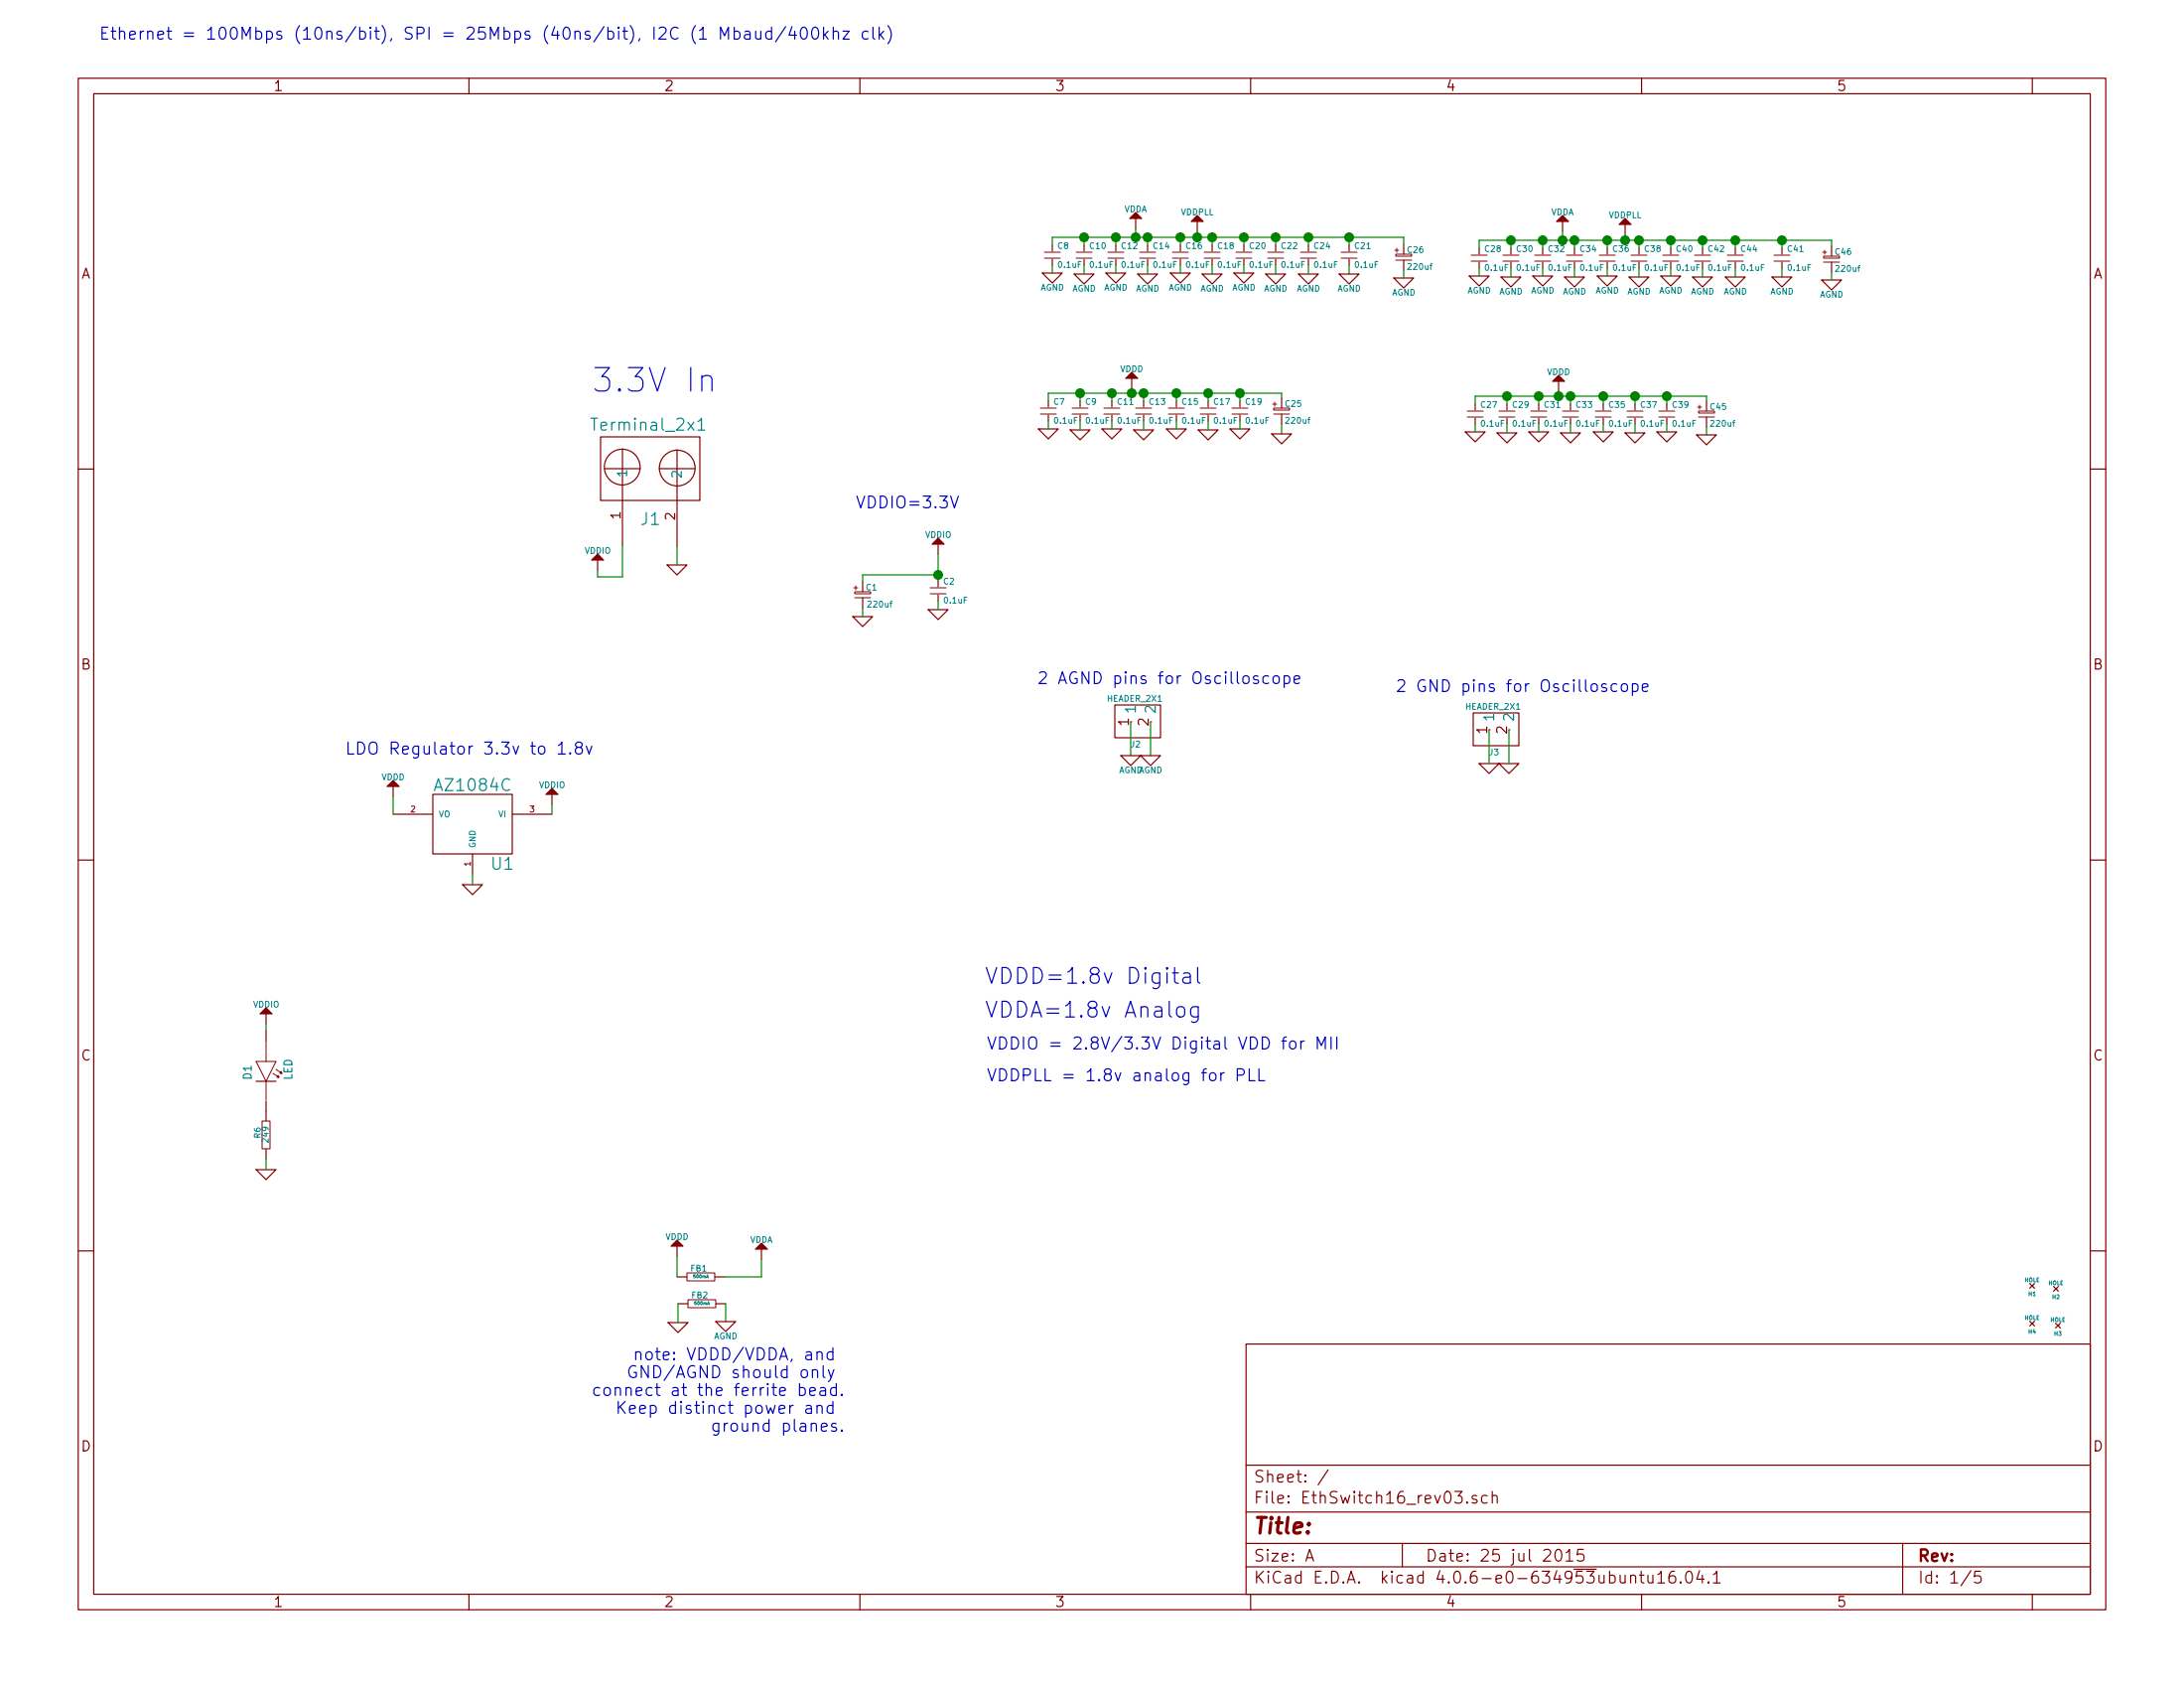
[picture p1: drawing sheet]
EESchema Schematic File Version 2
LIBS:ted_resistors
LIBS:ted_capacitors
LIBS:ted_connectors
LIBS:ted_crystals
LIBS:TED_holes
LIBS:ted_ic
LIBS:ted_inductors
LIBS:TED_jumper_3x2
LIBS:TED_led
LIBS:ted_switches
LIBS:ted_diodes
LIBS:ted_power
LIBS:ted_transistor
LIBS:ted_test_pad
LIBS:ted_regulators
EELAYER 25 0
EELAYER END
$Descr A 11000 8500
encoding utf-8
Sheet 1 5
Title ""
Date "25 jul 2015"
Rev ""
Comp ""
Comment1 ""
Comment2 ""
Comment3 ""
Comment4 ""
$EndDescr
Text Notes 500  200  0    60   ~ 0
Ethernet = 100Mbps (10ns/bit), SPI = 25Mbps (40ns/bit), I2C (1 Mbaud/400khz clk)
$Comp
L HOLE H1
U 1 1
P 10235 6475
F 0 "H1" H 10235 6435 20  0000 C CNN
F 1 "HOLE" H 10235 6505 20  0000 C CNN
F 2 "ted_holes:TED_Hole_3mm" H 10235 6475 60  0001 C CNN
F 3 "" H 10235 6475 60  0000 C CNN
	1    10235 6475
	1    0    0    -1  
$EndComp
$Comp
L HOLE H2
U 1 1
P 10355 6490
F 0 "H2" H 10355 6450 20  0000 C CNN
F 1 "HOLE" H 10355 6520 20  0000 C CNN
F 2 "ted_holes:TED_Hole_3mm" H 10355 6490 60  0001 C CNN
F 3 "" H 10355 6490 60  0000 C CNN
	1    10355 6490
	1    0    0    -1  
$EndComp
Text Notes 4960 4955 0    79   ~ 0
VDDD=1.8v Digital
$Comp
L HOLE H3
U 1 1
P 10365 6675
F 0 "H3" H 10365 6635 20  0000 C CNN
F 1 "HOLE" H 10365 6705 20  0000 C CNN
F 2 "ted_holes:TED_Hole_3mm" H 10365 6675 60  0001 C CNN
F 3 "" H 10365 6675 60  0000 C CNN
	1    10365 6675
	1    0    0    -1  
$EndComp
$Sheet
S 11165 5000 1050 900 
U 53653CA6
F0 "EthSwitch16_rev03_page2" 50
F1 "EthSwitch16_rev03_page2.sch" 50
$EndSheet
$Sheet
S 11160 3420 1025 950 
U 5799CF1B
F0 "EthSwitch16_rev03_page3" 60
F1 "EthSwitch16_rev03_page3.sch" 60
$EndSheet
Text Notes 4960 5125 0    79   ~ 0
VDDA=1.8v Analog
Text Notes 4970 5285 0    60   ~ 0
VDDIO = 2.8V/3.3V Digital VDD for MII 
Text Notes 4970 5445 0    60   ~ 0
VDDPLL = 1.8v analog for PLL
$Sheet
S 11225 235  1055 1090
U 579CFC64
F0 "EthSwitch16_rev03_page4" 60
F1 "EthSwitch16_rev03_page4.sch" 60
$EndSheet
$Comp
L HOLE H4
U 1 1
P 10235 6665
F 0 "H4" H 10235 6625 20  0000 C CNN
F 1 "HOLE" H 10235 6695 20  0000 C CNN
F 2 "ted_holes:TED_Hole_3mm" H 10235 6665 60  0001 C CNN
F 3 "" H 10235 6665 60  0000 C CNN
	1    10235 6665
	1    0    0    -1  
$EndComp
$Comp
L ferrite_bead FB1
U 1 1
P 3530 6430
F 0 "FB1" V 3570 6440 30  0000 C CNN
F 1 "500mA" V 3530 6430 16  0000 C CNN
F 2 "ted_resistors:TED_SM0805_R" H 3530 6430 60  0001 C CNN
F 3 "" H 3530 6430 60  0000 C CNN
	1    3530 6430
	0    -1   -1   0   
$EndComp
$Comp
L VDDD #PWR01
U 1 1
P 3410 6325
F 0 "#PWR01" H 3410 6425 30  0001 C CNN
F 1 "VDDD" H 3410 6425 30  0000 C CNN
F 2 "" H 3410 6325 60  0000 C CNN
F 3 "" H 3410 6325 60  0000 C CNN
	1    3410 6325
	1    0    0    -1  
$EndComp
$Comp
L VDDA #PWR02
U 1 1
P 3835 6340
F 0 "#PWR02" H 3835 6440 30  0001 C CNN
F 1 "VDDA" H 3835 6440 30  0000 C CNN
F 2 "" H 3835 6340 60  0000 C CNN
F 3 "" H 3835 6340 60  0000 C CNN
	1    3835 6340
	1    0    0    -1  
$EndComp
$Comp
L ferrite_bead FB2
U 1 1
P 3535 6565
F 0 "FB2" V 3575 6575 30  0000 C CNN
F 1 "500mA" V 3535 6565 16  0000 C CNN
F 2 "ted_resistors:TED_SM0805_R" H 3535 6565 60  0001 C CNN
F 3 "" H 3535 6565 60  0000 C CNN
	1    3535 6565
	0    -1   -1   0   
$EndComp
$Comp
L GND #PWR03
U 1 1
P 3415 6660
F 0 "#PWR03" H 3415 6660 30  0001 C CNN
F 1 "GND" H 3415 6590 30  0001 C CNN
F 2 "" H 3415 6660 60  0000 C CNN
F 3 "" H 3415 6660 60  0000 C CNN
	1    3415 6660
	1    0    0    -1  
$EndComp
$Comp
L VDDA #PWR04
U 1 1
P 5720 1150
F 0 "#PWR04" H 5720 1250 30  0001 C CNN
F 1 "VDDA" H 5720 1250 30  0000 C CNN
F 2 "" H 5720 1150 60  0000 C CNN
F 3 "" H 5720 1150 60  0000 C CNN
	1    5720 1150
	1    0    0    -1  
$EndComp
$Comp
L C(small) C8
U 1 1
P 5300 1285
F 0 "C8" H 5325 1335 30  0000 L CNN
F 1 "0.1uF" H 5325 1240 30  0000 L CNN
F 2 "ted_capacitors:TED_SM0603_C" H 5300 1285 60  0001 C CNN
F 3 "" H 5300 1285 60  0000 C CNN
	1    5300 1285
	1    0    0    -1  
$EndComp
$Comp
L AGND #PWR05
U 1 1
P 5300 1375
F 0 "#PWR05" H 5300 1375 30  0001 C CNN
F 1 "AGND" H 5300 1305 30  0000 C CNN
F 2 "" H 5300 1375 60  0000 C CNN
F 3 "" H 5300 1375 60  0000 C CNN
	1    5300 1375
	1    0    0    -1  
$EndComp
$Comp
L C(small) C10
U 1 1
P 5460 1285
F 0 "C10" H 5485 1335 30  0000 L CNN
F 1 "0.1uF" H 5485 1240 30  0000 L CNN
F 2 "ted_capacitors:TED_SM0603_C" H 5460 1285 60  0001 C CNN
F 3 "" H 5460 1285 60  0000 C CNN
	1    5460 1285
	1    0    0    -1  
$EndComp
$Comp
L AGND #PWR06
U 1 1
P 5460 1380
F 0 "#PWR06" H 5460 1380 30  0001 C CNN
F 1 "AGND" H 5460 1310 30  0000 C CNN
F 2 "" H 5460 1380 60  0000 C CNN
F 3 "" H 5460 1380 60  0000 C CNN
	1    5460 1380
	1    0    0    -1  
$EndComp
$Comp
L C(small) C12
U 1 1
P 5620 1285
F 0 "C12" H 5645 1335 30  0000 L CNN
F 1 "0.1uF" H 5645 1240 30  0000 L CNN
F 2 "ted_capacitors:TED_SM0603_C" H 5620 1285 60  0001 C CNN
F 3 "" H 5620 1285 60  0000 C CNN
	1    5620 1285
	1    0    0    -1  
$EndComp
$Comp
L AGND #PWR07
U 1 1
P 5620 1375
F 0 "#PWR07" H 5620 1375 30  0001 C CNN
F 1 "AGND" H 5620 1305 30  0000 C CNN
F 2 "" H 5620 1375 60  0000 C CNN
F 3 "" H 5620 1375 60  0000 C CNN
	1    5620 1375
	1    0    0    -1  
$EndComp
$Comp
L C(small) C14
U 1 1
P 5780 1285
F 0 "C14" H 5805 1335 30  0000 L CNN
F 1 "0.1uF" H 5805 1240 30  0000 L CNN
F 2 "ted_capacitors:TED_SM0603_C" H 5780 1285 60  0001 C CNN
F 3 "" H 5780 1285 60  0000 C CNN
	1    5780 1285
	1    0    0    -1  
$EndComp
$Comp
L AGND #PWR08
U 1 1
P 5780 1380
F 0 "#PWR08" H 5780 1380 30  0001 C CNN
F 1 "AGND" H 5780 1310 30  0000 C CNN
F 2 "" H 5780 1380 60  0000 C CNN
F 3 "" H 5780 1380 60  0000 C CNN
	1    5780 1380
	1    0    0    -1  
$EndComp
$Comp
L C(small) C16
U 1 1
P 5945 1285
F 0 "C16" H 5970 1335 30  0000 L CNN
F 1 "0.1uF" H 5970 1240 30  0000 L CNN
F 2 "ted_capacitors:TED_SM0603_C" H 5945 1285 60  0001 C CNN
F 3 "" H 5945 1285 60  0000 C CNN
	1    5945 1285
	1    0    0    -1  
$EndComp
$Comp
L AGND #PWR09
U 1 1
P 5945 1375
F 0 "#PWR09" H 5945 1375 30  0001 C CNN
F 1 "AGND" H 5945 1305 30  0000 C CNN
F 2 "" H 5945 1375 60  0000 C CNN
F 3 "" H 5945 1375 60  0000 C CNN
	1    5945 1375
	1    0    0    -1  
$EndComp
$Comp
L C(small) C18
U 1 1
P 6105 1285
F 0 "C18" H 6130 1335 30  0000 L CNN
F 1 "0.1uF" H 6130 1240 30  0000 L CNN
F 2 "ted_capacitors:TED_SM0603_C" H 6105 1285 60  0001 C CNN
F 3 "" H 6105 1285 60  0000 C CNN
	1    6105 1285
	1    0    0    -1  
$EndComp
$Comp
L AGND #PWR010
U 1 1
P 6105 1380
F 0 "#PWR010" H 6105 1380 30  0001 C CNN
F 1 "AGND" H 6105 1310 30  0000 C CNN
F 2 "" H 6105 1380 60  0000 C CNN
F 3 "" H 6105 1380 60  0000 C CNN
	1    6105 1380
	1    0    0    -1  
$EndComp
$Comp
L C(small) C20
U 1 1
P 6265 1285
F 0 "C20" H 6290 1335 30  0000 L CNN
F 1 "0.1uF" H 6290 1240 30  0000 L CNN
F 2 "ted_capacitors:TED_SM0603_C" H 6265 1285 60  0001 C CNN
F 3 "" H 6265 1285 60  0000 C CNN
	1    6265 1285
	1    0    0    -1  
$EndComp
$Comp
L AGND #PWR011
U 1 1
P 6265 1375
F 0 "#PWR011" H 6265 1375 30  0001 C CNN
F 1 "AGND" H 6265 1305 30  0000 C CNN
F 2 "" H 6265 1375 60  0000 C CNN
F 3 "" H 6265 1375 60  0000 C CNN
	1    6265 1375
	1    0    0    -1  
$EndComp
$Comp
L C(small) C22
U 1 1
P 6425 1285
F 0 "C22" H 6450 1335 30  0000 L CNN
F 1 "0.1uF" H 6450 1240 30  0000 L CNN
F 2 "ted_capacitors:TED_SM0603_C" H 6425 1285 60  0001 C CNN
F 3 "" H 6425 1285 60  0000 C CNN
	1    6425 1285
	1    0    0    -1  
$EndComp
$Comp
L AGND #PWR012
U 1 1
P 6425 1380
F 0 "#PWR012" H 6425 1380 30  0001 C CNN
F 1 "AGND" H 6425 1310 30  0000 C CNN
F 2 "" H 6425 1380 60  0000 C CNN
F 3 "" H 6425 1380 60  0000 C CNN
	1    6425 1380
	1    0    0    -1  
$EndComp
$Comp
L C(small) C24
U 1 1
P 6590 1285
F 0 "C24" H 6615 1335 30  0000 L CNN
F 1 "0.1uF" H 6615 1240 30  0000 L CNN
F 2 "ted_capacitors:TED_SM0603_C" H 6590 1285 60  0001 C CNN
F 3 "" H 6590 1285 60  0000 C CNN
	1    6590 1285
	1    0    0    -1  
$EndComp
$Comp
L AGND #PWR013
U 1 1
P 6590 1380
F 0 "#PWR013" H 6590 1380 30  0001 C CNN
F 1 "AGND" H 6590 1310 30  0000 C CNN
F 2 "" H 6590 1380 60  0000 C CNN
F 3 "" H 6590 1380 60  0000 C CNN
	1    6590 1380
	1    0    0    -1  
$EndComp
$Comp
L C(small) C7
U 1 1
P 5280 2070
F 0 "C7" H 5305 2120 30  0000 L CNN
F 1 "0.1uF" H 5305 2025 30  0000 L CNN
F 2 "ted_capacitors:TED_SM0603_C" H 5280 2070 60  0001 C CNN
F 3 "" H 5280 2070 60  0000 C CNN
	1    5280 2070
	1    0    0    -1  
$EndComp
$Comp
L C(small) C9
U 1 1
P 5440 2070
F 0 "C9" H 5465 2120 30  0000 L CNN
F 1 "0.1uF" H 5465 2025 30  0000 L CNN
F 2 "ted_capacitors:TED_SM0603_C" H 5440 2070 60  0001 C CNN
F 3 "" H 5440 2070 60  0000 C CNN
	1    5440 2070
	1    0    0    -1  
$EndComp
$Comp
L C(small) C11
U 1 1
P 5600 2070
F 0 "C11" H 5625 2120 30  0000 L CNN
F 1 "0.1uF" H 5625 2025 30  0000 L CNN
F 2 "ted_capacitors:TED_SM0603_C" H 5600 2070 60  0001 C CNN
F 3 "" H 5600 2070 60  0000 C CNN
	1    5600 2070
	1    0    0    -1  
$EndComp
$Comp
L C(small) C13
U 1 1
P 5760 2070
F 0 "C13" H 5785 2120 30  0000 L CNN
F 1 "0.1uF" H 5785 2025 30  0000 L CNN
F 2 "ted_capacitors:TED_SM0603_C" H 5760 2070 60  0001 C CNN
F 3 "" H 5760 2070 60  0000 C CNN
	1    5760 2070
	1    0    0    -1  
$EndComp
$Comp
L C(small) C15
U 1 1
P 5925 2070
F 0 "C15" H 5950 2120 30  0000 L CNN
F 1 "0.1uF" H 5950 2025 30  0000 L CNN
F 2 "ted_capacitors:TED_SM0603_C" H 5925 2070 60  0001 C CNN
F 3 "" H 5925 2070 60  0000 C CNN
	1    5925 2070
	1    0    0    -1  
$EndComp
$Comp
L C(small) C17
U 1 1
P 6085 2070
F 0 "C17" H 6110 2120 30  0000 L CNN
F 1 "0.1uF" H 6110 2025 30  0000 L CNN
F 2 "ted_capacitors:TED_SM0603_C" H 6085 2070 60  0001 C CNN
F 3 "" H 6085 2070 60  0000 C CNN
	1    6085 2070
	1    0    0    -1  
$EndComp
$Comp
L C(small) C19
U 1 1
P 6245 2070
F 0 "C19" H 6270 2120 30  0000 L CNN
F 1 "0.1uF" H 6270 2025 30  0000 L CNN
F 2 "ted_capacitors:TED_SM0603_C" H 6245 2070 60  0001 C CNN
F 3 "" H 6245 2070 60  0000 C CNN
	1    6245 2070
	1    0    0    -1  
$EndComp
$Comp
L C(small) C21
U 1 1
P 6795 1285
F 0 "C21" H 6820 1335 30  0000 L CNN
F 1 "0.1uF" H 6820 1240 30  0000 L CNN
F 2 "ted_capacitors:TED_SM0603_C" H 6795 1285 60  0001 C CNN
F 3 "" H 6795 1285 60  0000 C CNN
	1    6795 1285
	1    0    0    -1  
$EndComp
$Comp
L VDDD #PWR014
U 1 1
P 5700 1955
F 0 "#PWR014" H 5700 2055 30  0001 C CNN
F 1 "VDDD" H 5700 2055 30  0000 C CNN
F 2 "" H 5700 1955 60  0000 C CNN
F 3 "" H 5700 1955 60  0000 C CNN
	1    5700 1955
	1    0    0    -1  
$EndComp
$Comp
L VDDPLL #PWR015
U 1 1
P 6030 1165
F 0 "#PWR015" H 6030 1265 30  0001 C CNN
F 1 "VDDPLL" H 6030 1265 30  0000 C CNN
F 2 "" H 6030 1165 60  0000 C CNN
F 3 "" H 6030 1165 60  0000 C CNN
	1    6030 1165
	1    0    0    -1  
$EndComp
$Comp
L GND #PWR016
U 1 1
P 5280 2160
F 0 "#PWR016" H 5280 2160 30  0001 C CNN
F 1 "GND" H 5280 2090 30  0001 C CNN
F 2 "" H 5280 2160 60  0000 C CNN
F 3 "" H 5280 2160 60  0000 C CNN
	1    5280 2160
	1    0    0    -1  
$EndComp
$Comp
L GND #PWR017
U 1 1
P 5440 2165
F 0 "#PWR017" H 5440 2165 30  0001 C CNN
F 1 "GND" H 5440 2095 30  0001 C CNN
F 2 "" H 5440 2165 60  0000 C CNN
F 3 "" H 5440 2165 60  0000 C CNN
	1    5440 2165
	1    0    0    -1  
$EndComp
$Comp
L GND #PWR018
U 1 1
P 5600 2160
F 0 "#PWR018" H 5600 2160 30  0001 C CNN
F 1 "GND" H 5600 2090 30  0001 C CNN
F 2 "" H 5600 2160 60  0000 C CNN
F 3 "" H 5600 2160 60  0000 C CNN
	1    5600 2160
	1    0    0    -1  
$EndComp
$Comp
L GND #PWR019
U 1 1
P 5760 2165
F 0 "#PWR019" H 5760 2165 30  0001 C CNN
F 1 "GND" H 5760 2095 30  0001 C CNN
F 2 "" H 5760 2165 60  0000 C CNN
F 3 "" H 5760 2165 60  0000 C CNN
	1    5760 2165
	1    0    0    -1  
$EndComp
$Comp
L GND #PWR020
U 1 1
P 5925 2160
F 0 "#PWR020" H 5925 2160 30  0001 C CNN
F 1 "GND" H 5925 2090 30  0001 C CNN
F 2 "" H 5925 2160 60  0000 C CNN
F 3 "" H 5925 2160 60  0000 C CNN
	1    5925 2160
	1    0    0    -1  
$EndComp
$Comp
L GND #PWR021
U 1 1
P 6085 2165
F 0 "#PWR021" H 6085 2165 30  0001 C CNN
F 1 "GND" H 6085 2095 30  0001 C CNN
F 2 "" H 6085 2165 60  0000 C CNN
F 3 "" H 6085 2165 60  0000 C CNN
	1    6085 2165
	1    0    0    -1  
$EndComp
$Comp
L GND #PWR022
U 1 1
P 6245 2160
F 0 "#PWR022" H 6245 2160 30  0001 C CNN
F 1 "GND" H 6245 2090 30  0001 C CNN
F 2 "" H 6245 2160 60  0000 C CNN
F 3 "" H 6245 2160 60  0000 C CNN
	1    6245 2160
	1    0    0    -1  
$EndComp
Wire Wire Line
	3410 6325 3410 6430
Wire Wire Line
	3835 6340 3835 6430
Wire Wire Line
	3835 6430 3650 6430
Wire Wire Line
	3655 6565 3655 6655
Wire Wire Line
	3415 6565 3415 6660
Wire Wire Line
	5300 1195 7070 1195
Wire Wire Line
	5300 1195 5300 1235
Connection ~ 5460 1195
Wire Wire Line
	5300 1335 5300 1375
Wire Wire Line
	5460 1195 5460 1235
Wire Wire Line
	5460 1335 5460 1380
Wire Wire Line
	5620 1195 5620 1235
Wire Wire Line
	5620 1335 5620 1375
Wire Wire Line
	5780 1195 5780 1235
Wire Wire Line
	5780 1335 5780 1380
Wire Wire Line
	5945 1195 5945 1235
Wire Wire Line
	5945 1335 5945 1375
Wire Wire Line
	6105 1195 6105 1235
Wire Wire Line
	6105 1335 6105 1380
Wire Wire Line
	6265 1195 6265 1235
Wire Wire Line
	6265 1335 6265 1375
Wire Wire Line
	6425 1195 6425 1235
Wire Wire Line
	6425 1335 6425 1380
Wire Wire Line
	6590 1195 6590 1235
Wire Wire Line
	6590 1335 6590 1380
Connection ~ 5620 1195
Connection ~ 5780 1195
Connection ~ 5945 1195
Connection ~ 6105 1195
Connection ~ 6265 1195
Connection ~ 6425 1195
Connection ~ 5720 1195
Wire Wire Line
	5280 1980 6455 1980
Wire Wire Line
	5280 1980 5280 2020
Connection ~ 5440 1980
Wire Wire Line
	5280 2120 5280 2160
Wire Wire Line
	5440 1980 5440 2020
Wire Wire Line
	5440 2120 5440 2165
Wire Wire Line
	5600 1980 5600 2020
Wire Wire Line
	5600 2120 5600 2160
Wire Wire Line
	5760 1980 5760 2020
Wire Wire Line
	5760 2120 5760 2165
Wire Wire Line
	5925 1980 5925 2020
Wire Wire Line
	5925 2120 5925 2160
Wire Wire Line
	6085 1980 6085 2020
Wire Wire Line
	6085 2120 6085 2165
Wire Wire Line
	6245 1980 6245 2020
Wire Wire Line
	6245 2120 6245 2160
Wire Wire Line
	6795 1195 6795 1235
Wire Wire Line
	6795 1335 6795 1380
Connection ~ 5600 1980
Connection ~ 5760 1980
Connection ~ 5925 1980
Connection ~ 6085 1980
Connection ~ 6245 1980
Connection ~ 5700 1980
Wire Wire Line
	5700 1955 5700 1980
Wire Wire Line
	5720 1150 5720 1195
Wire Wire Line
	6030 1165 6030 1195
Connection ~ 6030 1195
$Comp
L C_POL_small C26
U 1 1
P 7070 1300
F 0 "C26" H 7085 1345 30  0000 L CNN
F 1 "220uf" H 7085 1260 30  0000 L CNN
F 2 "ted_capacitors:TED_SM3528_1311_ELEC_C" H 7070 1300 60  0001 C CNN
F 3 "" H 7070 1300 60  0000 C CNN
	1    7070 1300
	1    0    0    -1  
$EndComp
$Comp
L AGND #PWR023
U 1 1
P 7070 1400
F 0 "#PWR023" H 7070 1400 30  0001 C CNN
F 1 "AGND" H 7070 1330 30  0000 C CNN
F 2 "" H 7070 1400 60  0000 C CNN
F 3 "" H 7070 1400 60  0000 C CNN
	1    7070 1400
	1    0    0    -1  
$EndComp
Wire Wire Line
	7070 1360 7070 1400
Wire Wire Line
	7070 1195 7070 1230
Connection ~ 6590 1195
$Comp
L C_POL_small C25
U 1 1
P 6455 2075
F 0 "C25" H 6470 2120 30  0000 L CNN
F 1 "220uf" H 6470 2035 30  0000 L CNN
F 2 "ted_capacitors:TED_SM3528_1311_ELEC_C" H 6455 2075 60  0001 C CNN
F 3 "" H 6455 2075 60  0000 C CNN
	1    6455 2075
	1    0    0    -1  
$EndComp
Wire Wire Line
	6455 2135 6455 2185
Wire Wire Line
	6455 1980 6455 2005
$Comp
L GND #PWR024
U 1 1
P 6455 2185
F 0 "#PWR024" H 6455 2185 30  0001 C CNN
F 1 "GND" H 6455 2115 30  0001 C CNN
F 2 "" H 6455 2185 60  0000 C CNN
F 3 "" H 6455 2185 60  0000 C CNN
	1    6455 2185
	1    0    0    -1  
$EndComp
$Comp
L C_POL_small C1
U 1 1
P 4345 3000
F 0 "C1" H 4360 3045 30  0000 L CNN
F 1 "220uf" H 4365 2960 30  0000 L CNN
F 2 "ted_capacitors:TED_SM3528_1311_ELEC_C" H 4345 3000 60  0001 C CNN
F 3 "" H 4345 3000 60  0000 C CNN
	1    4345 3000
	1    0    0    -1  
$EndComp
$Comp
L VDDA #PWR025
U 1 1
P 7870 1165
F 0 "#PWR025" H 7870 1265 30  0001 C CNN
F 1 "VDDA" H 7870 1265 30  0000 C CNN
F 2 "" H 7870 1165 60  0000 C CNN
F 3 "" H 7870 1165 60  0000 C CNN
	1    7870 1165
	1    0    0    -1  
$EndComp
$Comp
L C(small) C28
U 1 1
P 7450 1300
F 0 "C28" H 7475 1350 30  0000 L CNN
F 1 "0.1uF" H 7475 1255 30  0000 L CNN
F 2 "ted_capacitors:TED_SM0603_C" H 7450 1300 60  0001 C CNN
F 3 "" H 7450 1300 60  0000 C CNN
	1    7450 1300
	1    0    0    -1  
$EndComp
$Comp
L AGND #PWR026
U 1 1
P 7450 1390
F 0 "#PWR026" H 7450 1390 30  0001 C CNN
F 1 "AGND" H 7450 1320 30  0000 C CNN
F 2 "" H 7450 1390 60  0000 C CNN
F 3 "" H 7450 1390 60  0000 C CNN
	1    7450 1390
	1    0    0    -1  
$EndComp
$Comp
L C(small) C30
U 1 1
P 7610 1300
F 0 "C30" H 7635 1350 30  0000 L CNN
F 1 "0.1uF" H 7635 1255 30  0000 L CNN
F 2 "ted_capacitors:TED_SM0603_C" H 7610 1300 60  0001 C CNN
F 3 "" H 7610 1300 60  0000 C CNN
	1    7610 1300
	1    0    0    -1  
$EndComp
$Comp
L AGND #PWR027
U 1 1
P 7610 1395
F 0 "#PWR027" H 7610 1395 30  0001 C CNN
F 1 "AGND" H 7610 1325 30  0000 C CNN
F 2 "" H 7610 1395 60  0000 C CNN
F 3 "" H 7610 1395 60  0000 C CNN
	1    7610 1395
	1    0    0    -1  
$EndComp
$Comp
L C(small) C32
U 1 1
P 7770 1300
F 0 "C32" H 7795 1350 30  0000 L CNN
F 1 "0.1uF" H 7795 1255 30  0000 L CNN
F 2 "ted_capacitors:TED_SM0603_C" H 7770 1300 60  0001 C CNN
F 3 "" H 7770 1300 60  0000 C CNN
	1    7770 1300
	1    0    0    -1  
$EndComp
$Comp
L AGND #PWR028
U 1 1
P 7770 1390
F 0 "#PWR028" H 7770 1390 30  0001 C CNN
F 1 "AGND" H 7770 1320 30  0000 C CNN
F 2 "" H 7770 1390 60  0000 C CNN
F 3 "" H 7770 1390 60  0000 C CNN
	1    7770 1390
	1    0    0    -1  
$EndComp
$Comp
L C(small) C34
U 1 1
P 7930 1300
F 0 "C34" H 7955 1350 30  0000 L CNN
F 1 "0.1uF" H 7955 1255 30  0000 L CNN
F 2 "ted_capacitors:TED_SM0603_C" H 7930 1300 60  0001 C CNN
F 3 "" H 7930 1300 60  0000 C CNN
	1    7930 1300
	1    0    0    -1  
$EndComp
$Comp
L AGND #PWR029
U 1 1
P 7930 1395
F 0 "#PWR029" H 7930 1395 30  0001 C CNN
F 1 "AGND" H 7930 1325 30  0000 C CNN
F 2 "" H 7930 1395 60  0000 C CNN
F 3 "" H 7930 1395 60  0000 C CNN
	1    7930 1395
	1    0    0    -1  
$EndComp
$Comp
L C(small) C36
U 1 1
P 8095 1300
F 0 "C36" H 8120 1350 30  0000 L CNN
F 1 "0.1uF" H 8120 1255 30  0000 L CNN
F 2 "ted_capacitors:TED_SM0603_C" H 8095 1300 60  0001 C CNN
F 3 "" H 8095 1300 60  0000 C CNN
	1    8095 1300
	1    0    0    -1  
$EndComp
$Comp
L AGND #PWR030
U 1 1
P 8095 1390
F 0 "#PWR030" H 8095 1390 30  0001 C CNN
F 1 "AGND" H 8095 1320 30  0000 C CNN
F 2 "" H 8095 1390 60  0000 C CNN
F 3 "" H 8095 1390 60  0000 C CNN
	1    8095 1390
	1    0    0    -1  
$EndComp
$Comp
L C(small) C38
U 1 1
P 8255 1300
F 0 "C38" H 8280 1350 30  0000 L CNN
F 1 "0.1uF" H 8280 1255 30  0000 L CNN
F 2 "ted_capacitors:TED_SM0603_C" H 8255 1300 60  0001 C CNN
F 3 "" H 8255 1300 60  0000 C CNN
	1    8255 1300
	1    0    0    -1  
$EndComp
$Comp
L AGND #PWR031
U 1 1
P 8255 1395
F 0 "#PWR031" H 8255 1395 30  0001 C CNN
F 1 "AGND" H 8255 1325 30  0000 C CNN
F 2 "" H 8255 1395 60  0000 C CNN
F 3 "" H 8255 1395 60  0000 C CNN
	1    8255 1395
	1    0    0    -1  
$EndComp
$Comp
L C(small) C40
U 1 1
P 8415 1300
F 0 "C40" H 8440 1350 30  0000 L CNN
F 1 "0.1uF" H 8440 1255 30  0000 L CNN
F 2 "ted_capacitors:TED_SM0603_C" H 8415 1300 60  0001 C CNN
F 3 "" H 8415 1300 60  0000 C CNN
	1    8415 1300
	1    0    0    -1  
$EndComp
$Comp
L AGND #PWR032
U 1 1
P 8415 1390
F 0 "#PWR032" H 8415 1390 30  0001 C CNN
F 1 "AGND" H 8415 1320 30  0000 C CNN
F 2 "" H 8415 1390 60  0000 C CNN
F 3 "" H 8415 1390 60  0000 C CNN
	1    8415 1390
	1    0    0    -1  
$EndComp
$Comp
L C(small) C42
U 1 1
P 8575 1300
F 0 "C42" H 8600 1350 30  0000 L CNN
F 1 "0.1uF" H 8600 1255 30  0000 L CNN
F 2 "ted_capacitors:TED_SM0603_C" H 8575 1300 60  0001 C CNN
F 3 "" H 8575 1300 60  0000 C CNN
	1    8575 1300
	1    0    0    -1  
$EndComp
$Comp
L AGND #PWR033
U 1 1
P 8575 1395
F 0 "#PWR033" H 8575 1395 30  0001 C CNN
F 1 "AGND" H 8575 1325 30  0000 C CNN
F 2 "" H 8575 1395 60  0000 C CNN
F 3 "" H 8575 1395 60  0000 C CNN
	1    8575 1395
	1    0    0    -1  
$EndComp
$Comp
L C(small) C44
U 1 1
P 8740 1300
F 0 "C44" H 8765 1350 30  0000 L CNN
F 1 "0.1uF" H 8765 1255 30  0000 L CNN
F 2 "ted_capacitors:TED_SM0603_C" H 8740 1300 60  0001 C CNN
F 3 "" H 8740 1300 60  0000 C CNN
	1    8740 1300
	1    0    0    -1  
$EndComp
$Comp
L AGND #PWR034
U 1 1
P 8740 1395
F 0 "#PWR034" H 8740 1395 30  0001 C CNN
F 1 "AGND" H 8740 1325 30  0000 C CNN
F 2 "" H 8740 1395 60  0000 C CNN
F 3 "" H 8740 1395 60  0000 C CNN
	1    8740 1395
	1    0    0    -1  
$EndComp
$Comp
L C(small) C27
U 1 1
P 7430 2085
F 0 "C27" H 7455 2135 30  0000 L CNN
F 1 "0.1uF" H 7455 2040 30  0000 L CNN
F 2 "ted_capacitors:TED_SM0603_C" H 7430 2085 60  0001 C CNN
F 3 "" H 7430 2085 60  0000 C CNN
	1    7430 2085
	1    0    0    -1  
$EndComp
$Comp
L C(small) C29
U 1 1
P 7590 2085
F 0 "C29" H 7615 2135 30  0000 L CNN
F 1 "0.1uF" H 7615 2040 30  0000 L CNN
F 2 "ted_capacitors:TED_SM0603_C" H 7590 2085 60  0001 C CNN
F 3 "" H 7590 2085 60  0000 C CNN
	1    7590 2085
	1    0    0    -1  
$EndComp
$Comp
L C(small) C31
U 1 1
P 7750 2085
F 0 "C31" H 7775 2135 30  0000 L CNN
F 1 "0.1uF" H 7775 2040 30  0000 L CNN
F 2 "ted_capacitors:TED_SM0603_C" H 7750 2085 60  0001 C CNN
F 3 "" H 7750 2085 60  0000 C CNN
	1    7750 2085
	1    0    0    -1  
$EndComp
$Comp
L C(small) C33
U 1 1
P 7910 2085
F 0 "C33" H 7935 2135 30  0000 L CNN
F 1 "0.1uF" H 7935 2040 30  0000 L CNN
F 2 "ted_capacitors:TED_SM0603_C" H 7910 2085 60  0001 C CNN
F 3 "" H 7910 2085 60  0000 C CNN
	1    7910 2085
	1    0    0    -1  
$EndComp
$Comp
L C(small) C35
U 1 1
P 8075 2085
F 0 "C35" H 8100 2135 30  0000 L CNN
F 1 "0.1uF" H 8100 2040 30  0000 L CNN
F 2 "ted_capacitors:TED_SM0603_C" H 8075 2085 60  0001 C CNN
F 3 "" H 8075 2085 60  0000 C CNN
	1    8075 2085
	1    0    0    -1  
$EndComp
$Comp
L C(small) C37
U 1 1
P 8235 2085
F 0 "C37" H 8260 2135 30  0000 L CNN
F 1 "0.1uF" H 8260 2040 30  0000 L CNN
F 2 "ted_capacitors:TED_SM0603_C" H 8235 2085 60  0001 C CNN
F 3 "" H 8235 2085 60  0000 C CNN
	1    8235 2085
	1    0    0    -1  
$EndComp
$Comp
L C(small) C39
U 1 1
P 8395 2085
F 0 "C39" H 8420 2135 30  0000 L CNN
F 1 "0.1uF" H 8420 2040 30  0000 L CNN
F 2 "ted_capacitors:TED_SM0603_C" H 8395 2085 60  0001 C CNN
F 3 "" H 8395 2085 60  0000 C CNN
	1    8395 2085
	1    0    0    -1  
$EndComp
$Comp
L C(small) C41
U 1 1
P 8975 1300
F 0 "C41" H 9000 1350 30  0000 L CNN
F 1 "0.1uF" H 9000 1255 30  0000 L CNN
F 2 "ted_capacitors:TED_SM0603_C" H 8975 1300 60  0001 C CNN
F 3 "" H 8975 1300 60  0000 C CNN
	1    8975 1300
	1    0    0    -1  
$EndComp
$Comp
L VDDD #PWR035
U 1 1
P 7850 1970
F 0 "#PWR035" H 7850 2070 30  0001 C CNN
F 1 "VDDD" H 7850 2070 30  0000 C CNN
F 2 "" H 7850 1970 60  0000 C CNN
F 3 "" H 7850 1970 60  0000 C CNN
	1    7850 1970
	1    0    0    -1  
$EndComp
$Comp
L VDDPLL #PWR036
U 1 1
P 8185 1180
F 0 "#PWR036" H 8185 1280 30  0001 C CNN
F 1 "VDDPLL" H 8185 1280 30  0000 C CNN
F 2 "" H 8185 1180 60  0000 C CNN
F 3 "" H 8185 1180 60  0000 C CNN
	1    8185 1180
	1    0    0    -1  
$EndComp
$Comp
L GND #PWR037
U 1 1
P 7430 2175
F 0 "#PWR037" H 7430 2175 30  0001 C CNN
F 1 "GND" H 7430 2105 30  0001 C CNN
F 2 "" H 7430 2175 60  0000 C CNN
F 3 "" H 7430 2175 60  0000 C CNN
	1    7430 2175
	1    0    0    -1  
$EndComp
$Comp
L GND #PWR038
U 1 1
P 7590 2180
F 0 "#PWR038" H 7590 2180 30  0001 C CNN
F 1 "GND" H 7590 2110 30  0001 C CNN
F 2 "" H 7590 2180 60  0000 C CNN
F 3 "" H 7590 2180 60  0000 C CNN
	1    7590 2180
	1    0    0    -1  
$EndComp
$Comp
L GND #PWR039
U 1 1
P 7750 2175
F 0 "#PWR039" H 7750 2175 30  0001 C CNN
F 1 "GND" H 7750 2105 30  0001 C CNN
F 2 "" H 7750 2175 60  0000 C CNN
F 3 "" H 7750 2175 60  0000 C CNN
	1    7750 2175
	1    0    0    -1  
$EndComp
$Comp
L GND #PWR040
U 1 1
P 7910 2180
F 0 "#PWR040" H 7910 2180 30  0001 C CNN
F 1 "GND" H 7910 2110 30  0001 C CNN
F 2 "" H 7910 2180 60  0000 C CNN
F 3 "" H 7910 2180 60  0000 C CNN
	1    7910 2180
	1    0    0    -1  
$EndComp
$Comp
L GND #PWR041
U 1 1
P 8075 2175
F 0 "#PWR041" H 8075 2175 30  0001 C CNN
F 1 "GND" H 8075 2105 30  0001 C CNN
F 2 "" H 8075 2175 60  0000 C CNN
F 3 "" H 8075 2175 60  0000 C CNN
	1    8075 2175
	1    0    0    -1  
$EndComp
$Comp
L GND #PWR042
U 1 1
P 8235 2180
F 0 "#PWR042" H 8235 2180 30  0001 C CNN
F 1 "GND" H 8235 2110 30  0001 C CNN
F 2 "" H 8235 2180 60  0000 C CNN
F 3 "" H 8235 2180 60  0000 C CNN
	1    8235 2180
	1    0    0    -1  
$EndComp
$Comp
L GND #PWR043
U 1 1
P 8395 2175
F 0 "#PWR043" H 8395 2175 30  0001 C CNN
F 1 "GND" H 8395 2105 30  0001 C CNN
F 2 "" H 8395 2175 60  0000 C CNN
F 3 "" H 8395 2175 60  0000 C CNN
	1    8395 2175
	1    0    0    -1  
$EndComp
$Comp
L GND #PWR044
U 1 1
P 4345 3105
F 0 "#PWR044" H 4345 3105 30  0001 C CNN
F 1 "GND" H 4345 3035 30  0001 C CNN
F 2 "" H 4345 3105 60  0000 C CNN
F 3 "" H 4345 3105 60  0000 C CNN
	1    4345 3105
	1    0    0    -1  
$EndComp
Wire Wire Line
	7450 1210 9225 1210
Wire Wire Line
	7450 1210 7450 1250
Connection ~ 7610 1210
Wire Wire Line
	7450 1350 7450 1390
Wire Wire Line
	7610 1210 7610 1250
Wire Wire Line
	7610 1350 7610 1395
Wire Wire Line
	7770 1210 7770 1250
Wire Wire Line
	7770 1350 7770 1390
Wire Wire Line
	7930 1210 7930 1250
Wire Wire Line
	7930 1350 7930 1395
Wire Wire Line
	8095 1210 8095 1250
Wire Wire Line
	8095 1350 8095 1390
Wire Wire Line
	8255 1210 8255 1250
Wire Wire Line
	8255 1350 8255 1395
Wire Wire Line
	8415 1210 8415 1250
Wire Wire Line
	8415 1350 8415 1390
Wire Wire Line
	8575 1210 8575 1250
Wire Wire Line
	8575 1350 8575 1395
Wire Wire Line
	8740 1210 8740 1250
Wire Wire Line
	8740 1350 8740 1395
Connection ~ 7770 1210
Connection ~ 7930 1210
Connection ~ 8095 1210
Connection ~ 8255 1210
Connection ~ 8415 1210
Connection ~ 8575 1210
Connection ~ 7870 1210
Wire Wire Line
	7430 1995 8595 1995
Wire Wire Line
	7430 1995 7430 2035
Connection ~ 7590 1995
Wire Wire Line
	7430 2135 7430 2175
Wire Wire Line
	7590 1995 7590 2035
Wire Wire Line
	7590 2135 7590 2180
Wire Wire Line
	7750 1995 7750 2035
Wire Wire Line
	7750 2135 7750 2175
Wire Wire Line
	7910 1995 7910 2035
Wire Wire Line
	7910 2135 7910 2180
Wire Wire Line
	8075 1995 8075 2035
Wire Wire Line
	8075 2135 8075 2175
Wire Wire Line
	8235 1995 8235 2035
Wire Wire Line
	8235 2135 8235 2180
Wire Wire Line
	8395 1995 8395 2035
Wire Wire Line
	8395 2135 8395 2175
Wire Wire Line
	8975 1210 8975 1250
Wire Wire Line
	8975 1350 8975 1395
Wire Wire Line
	4345 2895 4345 2930
Wire Wire Line
	4345 3060 4345 3105
Connection ~ 7750 1995
Connection ~ 7910 1995
Connection ~ 8075 1995
Connection ~ 8235 1995
Connection ~ 8395 1995
Connection ~ 7850 1995
Wire Wire Line
	7850 1970 7850 1995
Wire Wire Line
	7870 1165 7870 1210
Wire Wire Line
	8185 1180 8185 1210
Connection ~ 8185 1210
$Comp
L C_POL_small C46
U 1 1
P 9225 1310
F 0 "C46" H 9240 1355 30  0000 L CNN
F 1 "220uf" H 9240 1270 30  0000 L CNN
F 2 "ted_capacitors:TED_SM3528_1311_ELEC_C" H 9225 1310 60  0001 C CNN
F 3 "" H 9225 1310 60  0000 C CNN
	1    9225 1310
	1    0    0    -1  
$EndComp
$Comp
L AGND #PWR045
U 1 1
P 9225 1410
F 0 "#PWR045" H 9225 1410 30  0001 C CNN
F 1 "AGND" H 9225 1340 30  0000 C CNN
F 2 "" H 9225 1410 60  0000 C CNN
F 3 "" H 9225 1410 60  0000 C CNN
	1    9225 1410
	1    0    0    -1  
$EndComp
Wire Wire Line
	9225 1370 9225 1410
Wire Wire Line
	9225 1210 9225 1240
Connection ~ 8740 1210
$Comp
L C_POL_small C45
U 1 1
P 8595 2090
F 0 "C45" H 8610 2135 30  0000 L CNN
F 1 "220uf" H 8610 2050 30  0000 L CNN
F 2 "ted_capacitors:TED_SM3528_1311_ELEC_C" H 8595 2090 60  0001 C CNN
F 3 "" H 8595 2090 60  0000 C CNN
	1    8595 2090
	1    0    0    -1  
$EndComp
Wire Wire Line
	8595 2150 8595 2190
Wire Wire Line
	8595 1995 8595 2020
$Comp
L GND #PWR046
U 1 1
P 8595 2190
F 0 "#PWR046" H 8595 2190 30  0001 C CNN
F 1 "GND" H 8595 2120 30  0001 C CNN
F 2 "" H 8595 2190 60  0000 C CNN
F 3 "" H 8595 2190 60  0000 C CNN
	1    8595 2190
	1    0    0    -1  
$EndComp
$Sheet
S 11245 2105 1040 910 
U 579E375C
F0 "EthSwitch16_rev03_page5" 60
F1 "EthSwitch16_rev03_page5.sch" 60
$EndSheet
Text Notes 2980 1975 0    118  ~ 0
3.3V In
$Comp
L GND #PWR047
U 1 1
P 3410 2845
F 0 "#PWR047" H 3410 2845 30  0001 C CNN
F 1 "GND" H 3410 2775 30  0001 C CNN
F 2 "" H 3410 2845 60  0000 C CNN
F 3 "" H 3410 2845 60  0000 C CNN
	1    3410 2845
	1    0    0    -1  
$EndComp
Wire Wire Line
	3410 2750 3410 2845
Wire Wire Line
	3010 2870 3010 2905
Wire Wire Line
	3135 2745 3135 2905
Wire Wire Line
	3135 2905 3010 2905
Text Notes 2990 3800 2    60   ~ 0
LDO Regulator 3.3v to 1.8v
Text Notes 4255 7210 2    60   ~ 0
note: VDDD/VDDA, and \nGND/AGND should only \nconnect at the ferrite bead.\nKeep distinct power and \nground planes.
$Comp
L Terminal_2x1 J1
U 1 1
P 3275 2360
F 0 "J1" H 3275 2110 60  0000 C CNN
F 1 "Terminal_2x1" H 3265 2585 60  0000 C CNN
F 2 "ted_connectors:TED_TERMINAL_SPRING_2.54MM_2PIN_1989748" H 3340 1830 60  0001 C CNN
F 3 "" H 3275 2360 60  0000 C CNN
	1    3275 2360
	1    0    0    -1  
$EndComp
$Comp
L AGND #PWR048
U 1 1
P 3655 6655
F 0 "#PWR048" H 3655 6655 30  0001 C CNN
F 1 "AGND" H 3655 6585 30  0000 C CNN
F 2 "" H 3655 6655 60  0000 C CNN
F 3 "" H 3655 6655 60  0000 C CNN
	1    3655 6655
	1    0    0    -1  
$EndComp
$Comp
L GND #PWR049
U 1 1
P 4725 3070
F 0 "#PWR049" H 4725 3070 30  0001 C CNN
F 1 "GND" H 4725 3000 30  0001 C CNN
F 2 "" H 4725 3070 60  0000 C CNN
F 3 "" H 4725 3070 60  0000 C CNN
	1    4725 3070
	1    0    0    -1  
$EndComp
Wire Wire Line
	4725 2790 4725 2925
Wire Wire Line
	4725 3025 4725 3070
Wire Wire Line
	4345 2895 4725 2895
$Comp
L C(small) C2
U 1 1
P 4725 2975
F 0 "C2" H 4750 3025 30  0000 L CNN
F 1 "0.1uF" H 4750 2930 30  0000 L CNN
F 2 "ted_capacitors:TED_SM0603_C" H 4725 2975 60  0001 C CNN
F 3 "" H 4725 2975 60  0000 C CNN
	1    4725 2975
	1    0    0    -1  
$EndComp
$Comp
L LED D1
U 1 1
P 1340 5395
F 0 "D1" H 1345 5305 40  0000 C CNN
F 1 "LED" H 1330 5510 40  0000 C CNN
F 2 "ted_led:TED_SM1206_LED" H 1340 5395 60  0001 C CNN
F 3 "" H 1340 5395 60  0000 C CNN
	1    1340 5395
	0    1    1    0   
$EndComp
$Comp
L R_small R6
U 1 1
P 1340 5715
F 0 "R6" V 1380 5725 30  0000 C CNN
F 1 "249" V 1340 5715 30  0000 C CNN
F 2 "ted_resistors:TED_SM0603_R" H 1340 5715 60  0001 C CNN
F 3 "" H 1340 5715 60  0000 C CNN
	1    1340 5715
	-1   0    0    -1  
$EndComp
$Comp
L GND #PWR050
U 1 1
P 1340 5890
F 0 "#PWR050" H 1340 5890 30  0001 C CNN
F 1 "GND" H 1340 5820 30  0001 C CNN
F 2 "" H 1340 5890 60  0000 C CNN
F 3 "" H 1340 5890 60  0000 C CNN
	1    1340 5890
	1    0    0    -1  
$EndComp
Wire Wire Line
	1340 5835 1340 5890
Wire Wire Line
	1340 5155 1340 5190
Connection ~ 8975 1210
Connection ~ 4630 -115
Connection ~ 6795 1195
Text Notes 4310 2560 0    59   ~ 0
VDDIO=3.3V
$Comp
L VDDIO #PWR051
U 1 1
P 4725 2790
F 0 "#PWR051" H 4725 2890 30  0001 C CNN
F 1 "VDDIO" H 4725 2890 30  0000 C CNN
F 2 "" H 4725 2790 60  0000 C CNN
F 3 "" H 4725 2790 60  0000 C CNN
	1    4725 2790
	1    0    0    -1  
$EndComp
Connection ~ 4725 2895
$Comp
L AZ1084C U1
U 1 1
P 2380 4150
F 0 "U1" H 2530 3954 60  0000 C CNN
F 1 "AZ1084C" H 2380 4350 60  0000 C CNN
F 2 "ted_regulators:TED_TO252-2" H 2380 4150 60  0001 C CNN
F 3 "" H 2380 4150 60  0000 C CNN
	1    2380 4150
	1    0    0    -1  
$EndComp
$Comp
L VDDIO #PWR052
U 1 1
P 2780 4050
F 0 "#PWR052" H 2780 4150 30  0001 C CNN
F 1 "VDDIO" H 2780 4150 30  0000 C CNN
F 2 "" H 2780 4050 60  0000 C CNN
F 3 "" H 2780 4050 60  0000 C CNN
	1    2780 4050
	1    0    0    -1  
$EndComp
Wire Wire Line
	2780 4050 2780 4100
$Comp
L GND #PWR053
U 1 1
P 2380 4455
F 0 "#PWR053" H 2380 4455 30  0001 C CNN
F 1 "GND" H 2380 4385 30  0001 C CNN
F 2 "" H 2380 4455 60  0000 C CNN
F 3 "" H 2380 4455 60  0000 C CNN
	1    2380 4455
	1    0    0    -1  
$EndComp
Wire Wire Line
	2380 4400 2380 4455
$Comp
L VDDD #PWR054
U 1 1
P 1980 4010
F 0 "#PWR054" H 1980 4110 30  0001 C CNN
F 1 "VDDD" H 1980 4110 30  0000 C CNN
F 2 "" H 1980 4010 60  0000 C CNN
F 3 "" H 1980 4010 60  0000 C CNN
	1    1980 4010
	1    0    0    -1  
$EndComp
Wire Wire Line
	1980 4100 1980 4010
$Comp
L VDDIO #PWR055
U 1 1
P 1340 5155
F 0 "#PWR055" H 1340 5255 30  0001 C CNN
F 1 "VDDIO" H 1340 5255 30  0000 C CNN
F 2 "" H 1340 5155 60  0000 C CNN
F 3 "" H 1340 5155 60  0000 C CNN
	1    1340 5155
	1    0    0    -1  
$EndComp
$Comp
L VDDIO #PWR056
U 1 1
P 3010 2870
F 0 "#PWR056" H 3010 2970 30  0001 C CNN
F 1 "VDDIO" H 3010 2970 30  0000 C CNN
F 2 "" H 3010 2870 60  0000 C CNN
F 3 "" H 3010 2870 60  0000 C CNN
	1    3010 2870
	1    0    0    -1  
$EndComp
$Comp
L AGND #PWR057
U 1 1
P 6795 1380
F 0 "#PWR057" H 6795 1380 30  0001 C CNN
F 1 "AGND" H 6795 1310 30  0000 C CNN
F 2 "" H 6795 1380 60  0000 C CNN
F 3 "" H 6795 1380 60  0000 C CNN
	1    6795 1380
	1    0    0    -1  
$EndComp
$Comp
L AGND #PWR058
U 1 1
P 8975 1395
F 0 "#PWR058" H 8975 1395 30  0001 C CNN
F 1 "AGND" H 8975 1325 30  0000 C CNN
F 2 "" H 8975 1395 60  0000 C CNN
F 3 "" H 8975 1395 60  0000 C CNN
	1    8975 1395
	1    0    0    -1  
$EndComp
$Comp
L HEADER_2X1 J2
U 1 1
P 5720 3635
F 0 "J2" H 5720 3525 30  0000 C CNN
F 1 "HEADER_2X1" H 5715 3755 30  0000 C CNN
F 2 "ted_connectors:TED_HEADER_2x1" H 5820 3635 118 0001 C CNN
F 3 "" H 5820 3635 118 0001 C CNN
	1    5720 3635
	1    0    0    -1  
$EndComp
Text Notes 5225 3445 0    59   ~ 0
2 AGND pins for Oscilloscope
Wire Wire Line
	5795 3635 5795 3805
Wire Wire Line
	5695 3635 5695 3805
$Comp
L HEADER_2X1 J3
U 1 1
P 7525 3675
F 0 "J3" H 7525 3565 30  0000 C CNN
F 1 "HEADER_2X1" H 7520 3795 30  0000 C CNN
F 2 "ted_connectors:TED_HEADER_2x1" H 7625 3675 118 0001 C CNN
F 3 "" H 7625 3675 118 0001 C CNN
	1    7525 3675
	1    0    0    -1  
$EndComp
Text Notes 7030 3485 0    59   ~ 0
2 GND pins for Oscilloscope
$Comp
L GND #PWR059
U 1 1
P 7600 3845
F 0 "#PWR059" H 7600 3845 30  0001 C CNN
F 1 "GND" H 7600 3775 30  0001 C CNN
F 2 "" H 7600 3845 60  0000 C CNN
F 3 "" H 7600 3845 60  0000 C CNN
	1    7600 3845
	1    0    0    -1  
$EndComp
Wire Wire Line
	7600 3675 7600 3845
$Comp
L GND #PWR060
U 1 1
P 7500 3845
F 0 "#PWR060" H 7500 3845 30  0001 C CNN
F 1 "GND" H 7500 3775 30  0001 C CNN
F 2 "" H 7500 3845 60  0000 C CNN
F 3 "" H 7500 3845 60  0000 C CNN
	1    7500 3845
	1    0    0    -1  
$EndComp
Wire Wire Line
	7500 3675 7500 3845
$Comp
L AGND #PWR061
U 1 1
P 5695 3805
F 0 "#PWR061" H 5695 3805 30  0001 C CNN
F 1 "AGND" H 5695 3735 30  0000 C CNN
F 2 "" H 5695 3805 60  0000 C CNN
F 3 "" H 5695 3805 60  0000 C CNN
	1    5695 3805
	1    0    0    -1  
$EndComp
$Comp
L AGND #PWR062
U 1 1
P 5795 3805
F 0 "#PWR062" H 5795 3805 30  0001 C CNN
F 1 "AGND" H 5795 3735 30  0000 C CNN
F 2 "" H 5795 3805 60  0000 C CNN
F 3 "" H 5795 3805 60  0000 C CNN
	1    5795 3805
	1    0    0    -1  
$EndComp
$EndSCHEMATC
